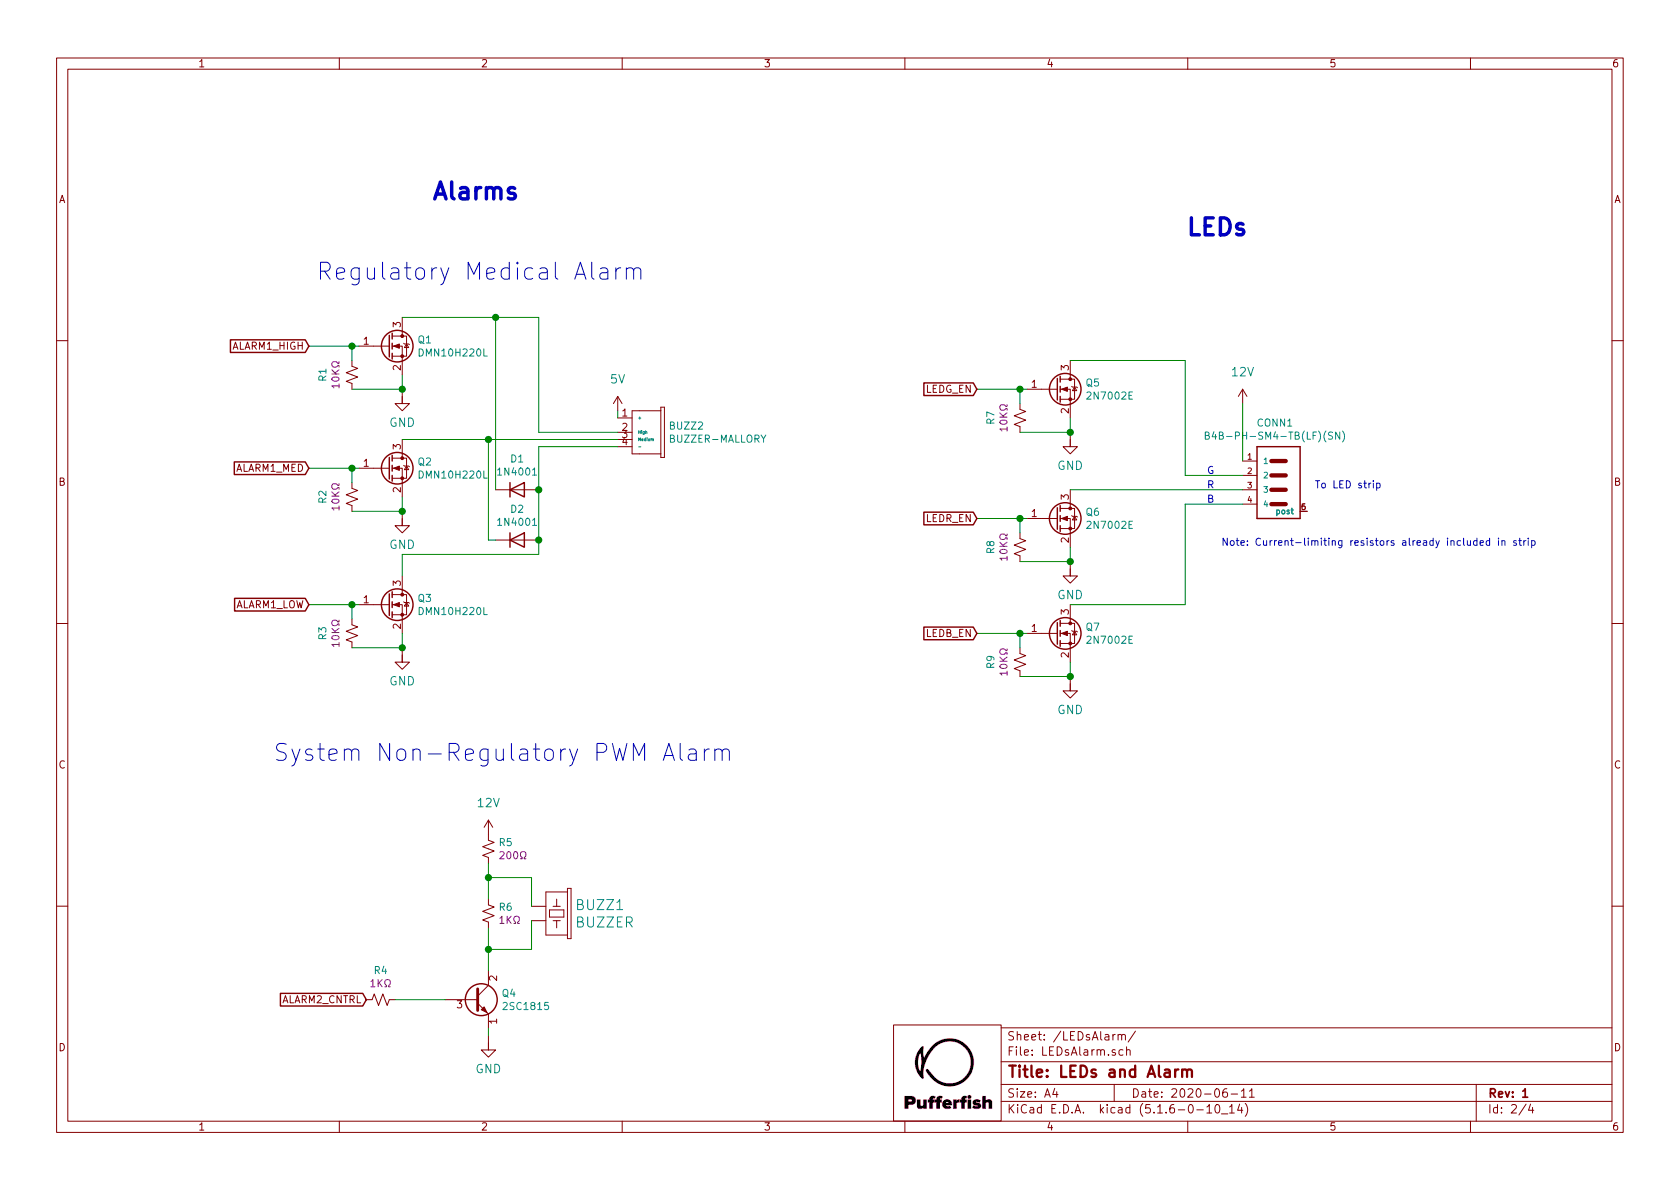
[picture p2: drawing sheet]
EESchema Schematic File Version 4
EELAYER 30 0
EELAYER END
$Descr A4 11693 8268
encoding utf-8
Sheet 2 4
Title "LEDs and Alarm"
Date "2020-06-11"
Rev "1"
Comp ""
Comment1 ""
Comment2 ""
Comment3 ""
Comment4 ""
$EndDescr
$Comp
L Pufferfish:GND #GND?
U 1 1
P 3400 7300
AR Path="/5EE45818" Ref="#GND?"  Part="1" 
AR Path="/5EE41C08/5EE45818" Ref="#GND04"  Part="1" 
F 0 "#GND04" H 3400 7300 50  0001 C CNN
F 1 "GND" H 3400 7170 59  0000 C CNN
F 2 "" H 3400 7300 50  0001 C CNN
F 3 "" H 3400 7300 50  0001 C CNN
	1    3400 7300
	1    0    0    -1  
$EndComp
$Comp
L Pufferfish:RES_SMD_0805 R?
U 1 1
P 3400 6350
AR Path="/5EE45820" Ref="R?"  Part="1" 
AR Path="/5EE41C08/5EE45820" Ref="R6"  Part="1" 
F 0 "R6" H 3468 6396 50  0000 L CNN
F 1 "RES_SMD_0805" H 3480 6160 50  0001 L CNN
F 2 "Pufferfish:RES_SMD_0805" H 3600 5950 50  0001 C CNN
F 3 "~" H 3400 6350 50  0001 C CNN
F 4 "?%" H 3550 6250 50  0001 C CNN "Tolerance"
F 5 "1KΩ" H 3468 6305 50  0000 L CNN "Resistance"
	1    3400 6350
	1    0    0    -1  
$EndComp
$Comp
L Pufferfish:RES_SMD_0805 R?
U 1 1
P 2650 6950
AR Path="/5EE45828" Ref="R?"  Part="1" 
AR Path="/5EE41C08/5EE45828" Ref="R4"  Part="1" 
F 0 "R4" V 2445 6950 50  0000 C CNN
F 1 "RES_SMD_0805" H 2730 6760 50  0001 L CNN
F 2 "Pufferfish:RES_SMD_0805" H 2850 6550 50  0001 C CNN
F 3 "~" H 2650 6950 50  0001 C CNN
F 4 "?%" H 2800 6850 50  0001 C CNN "Tolerance"
F 5 "1KΩ" V 2536 6950 50  0000 C CNN "Resistance"
	1    2650 6950
	0    1    1    0   
$EndComp
$Comp
L Pufferfish:12V #SUPPLY?
U 1 1
P 3400 5800
AR Path="/5EE4582E" Ref="#SUPPLY?"  Part="1" 
AR Path="/5EE41C08/5EE4582E" Ref="#SUPPLY01"  Part="1" 
F 0 "#SUPPLY01" H 3400 5800 50  0001 C CNN
F 1 "12V" H 3400 6022 59  0000 C CNN
F 2 "" H 3400 5800 50  0001 C CNN
F 3 "" H 3400 5800 50  0001 C CNN
	1    3400 5800
	1    0    0    -1  
$EndComp
Wire Wire Line
	3400 7150 3400 7200
$Comp
L Pufferfish:BUZZER-12MM BUZZ?
U 1 1
P 3800 6300
AR Path="/5EE45835" Ref="BUZZ?"  Part="1" 
AR Path="/5EE41C08/5EE45835" Ref="BUZZ1"  Part="1" 
F 0 "BUZZ1" V 3789 6502 70  0000 L CNN
F 1 "BUZZER" V 3910 6502 70  0000 L CNN
F 2 "Pufferfish:Buzzer_PS1927P02" H 3800 5950 50  0001 C CNN
F 3 "" H 3800 6300 50  0001 C CNN
	1    3800 6300
	0    1    1    0   
$EndComp
Wire Wire Line
	2750 6950 3100 6950
Wire Wire Line
	3400 6750 3400 6600
Wire Wire Line
	3400 6250 3400 6100
Wire Wire Line
	3700 6300 3700 6100
Wire Wire Line
	3700 6100 3400 6100
Connection ~ 3400 6100
Wire Wire Line
	3400 6100 3400 6000
Wire Wire Line
	3700 6400 3700 6600
Wire Wire Line
	3700 6600 3400 6600
Connection ~ 3400 6600
Wire Wire Line
	3400 6600 3400 6450
Text GLabel 2550 6950 0    50   Input ~ 0
ALARM2_CNTRL
$Comp
L Pufferfish:RES_SMD_0805 R?
U 1 1
P 3400 5900
AR Path="/5EE4584A" Ref="R?"  Part="1" 
AR Path="/5EE41C08/5EE4584A" Ref="R5"  Part="1" 
F 0 "R5" H 3468 5946 50  0000 L CNN
F 1 "RES_SMD_0805" H 3480 5710 50  0001 L CNN
F 2 "Pufferfish:RES_SMD_0805" H 3600 5500 50  0001 C CNN
F 3 "~" H 3400 5900 50  0001 C CNN
F 4 "?%" H 3550 5800 50  0001 C CNN "Tolerance"
F 5 "200Ω" H 3468 5855 50  0000 L CNN "Resistance"
	1    3400 5900
	1    0    0    -1  
$EndComp
Wire Wire Line
	4300 2850 4300 2900
$Comp
L Pufferfish:5V #SUPPLY02
U 1 1
P 4300 2850
F 0 "#SUPPLY02" H 4300 2850 50  0001 C CNN
F 1 "5V" H 4300 3072 59  0000 C CNN
F 2 "" H 4300 2850 50  0001 C CNN
F 3 "" H 4300 2850 50  0001 C CNN
	1    4300 2850
	1    0    0    -1  
$EndComp
Wire Wire Line
	4300 3100 3750 3100
Text GLabel 2150 3250 0    50   Input ~ 0
ALARM1_MED
Connection ~ 2450 3250
Wire Wire Line
	2450 3250 2500 3250
Wire Wire Line
	2150 3250 2450 3250
$Comp
L Pufferfish:GND #GND?
U 1 1
P 2800 3650
AR Path="/5EE93EE8" Ref="#GND?"  Part="1" 
AR Path="/5EE41C08/5EE93EE8" Ref="#GND02"  Part="1" 
F 0 "#GND02" H 2800 3650 50  0001 C CNN
F 1 "GND" H 2800 3520 59  0000 C CNN
F 2 "" H 2800 3650 50  0001 C CNN
F 3 "" H 2800 3650 50  0001 C CNN
	1    2800 3650
	1    0    0    -1  
$EndComp
$Comp
L Pufferfish:RES_SMD_0805 R?
U 1 1
P 2450 3450
AR Path="/5EE93EF5" Ref="R?"  Part="1" 
AR Path="/5EE41C08/5EE93EF5" Ref="R2"  Part="1" 
F 0 "R2" V 2245 3450 50  0000 C CNN
F 1 "RES_SMD_0805" H 2530 3260 50  0001 L CNN
F 2 "Pufferfish:RES_SMD_0805" H 2650 3050 50  0001 C CNN
F 3 "~" H 2450 3450 50  0001 C CNN
F 4 "?%" H 2600 3350 50  0001 C CNN "Tolerance"
F 5 "10KΩ" V 2336 3450 50  0000 C CNN "Resistance"
	1    2450 3450
	1    0    0    -1  
$EndComp
Wire Wire Line
	2450 3550 2800 3550
Wire Wire Line
	2450 3250 2450 3350
Wire Wire Line
	2450 4200 2450 4300
Wire Wire Line
	2450 4500 2800 4500
$Comp
L Pufferfish:RES_SMD_0805 R?
U 1 1
P 2450 4400
AR Path="/5EE5B711" Ref="R?"  Part="1" 
AR Path="/5EE41C08/5EE5B711" Ref="R3"  Part="1" 
F 0 "R3" V 2245 4400 50  0000 C CNN
F 1 "RES_SMD_0805" H 2530 4210 50  0001 L CNN
F 2 "Pufferfish:RES_SMD_0805" H 2650 4000 50  0001 C CNN
F 3 "~" H 2450 4400 50  0001 C CNN
F 4 "?%" H 2600 4300 50  0001 C CNN "Tolerance"
F 5 "10KΩ" V 2336 4400 50  0000 C CNN "Resistance"
	1    2450 4400
	1    0    0    -1  
$EndComp
$Comp
L Pufferfish:GND #GND?
U 1 1
P 2800 4600
AR Path="/5EE5B705" Ref="#GND?"  Part="1" 
AR Path="/5EE41C08/5EE5B705" Ref="#GND03"  Part="1" 
F 0 "#GND03" H 2800 4600 50  0001 C CNN
F 1 "GND" H 2800 4470 59  0000 C CNN
F 2 "" H 2800 4600 50  0001 C CNN
F 3 "" H 2800 4600 50  0001 C CNN
	1    2800 4600
	1    0    0    -1  
$EndComp
Wire Wire Line
	2150 4200 2450 4200
Wire Wire Line
	2450 4200 2500 4200
Connection ~ 2450 4200
Text GLabel 2150 4200 0    50   Input ~ 0
ALARM1_LOW
Wire Wire Line
	2800 3850 2800 4000
Text GLabel 2150 2400 0    50   Input ~ 0
ALARM1_HIGH
Connection ~ 2450 2400
Wire Wire Line
	2450 2400 2500 2400
Wire Wire Line
	2150 2400 2450 2400
$Comp
L Pufferfish:GND #GND?
U 1 1
P 2800 2800
AR Path="/5EEAC69F" Ref="#GND?"  Part="1" 
AR Path="/5EE41C08/5EEAC69F" Ref="#GND01"  Part="1" 
F 0 "#GND01" H 2800 2800 50  0001 C CNN
F 1 "GND" H 2800 2670 59  0000 C CNN
F 2 "" H 2800 2800 50  0001 C CNN
F 3 "" H 2800 2800 50  0001 C CNN
	1    2800 2800
	1    0    0    -1  
$EndComp
$Comp
L Pufferfish:RES_SMD_0805 R?
U 1 1
P 2450 2600
AR Path="/5EEAC6AC" Ref="R?"  Part="1" 
AR Path="/5EE41C08/5EEAC6AC" Ref="R1"  Part="1" 
F 0 "R1" V 2245 2600 50  0000 C CNN
F 1 "RES_SMD_0805" H 2530 2410 50  0001 L CNN
F 2 "Pufferfish:RES_SMD_0805" H 2650 2200 50  0001 C CNN
F 3 "~" H 2450 2600 50  0001 C CNN
F 4 "?%" H 2600 2500 50  0001 C CNN "Tolerance"
F 5 "10KΩ" V 2336 2600 50  0000 C CNN "Resistance"
	1    2450 2600
	1    0    0    -1  
$EndComp
Wire Wire Line
	2450 2400 2450 2500
Wire Wire Line
	3750 3000 4300 3000
Wire Wire Line
	3750 2200 3750 3000
Wire Wire Line
	3450 3400 3450 2200
Wire Wire Line
	3450 2200 3750 2200
Wire Wire Line
	3400 3050 3400 3750
Wire Wire Line
	3400 3750 3450 3750
Wire Wire Line
	2800 3050 3400 3050
Connection ~ 3400 3050
Wire Wire Line
	3400 3050 4300 3050
Wire Wire Line
	2800 3850 3750 3850
Wire Wire Line
	2800 2200 3450 2200
Connection ~ 3450 2200
$Comp
L Transistor_BJT:2SC1815 Q?
U 1 1
P 3300 6950
AR Path="/5EE45812" Ref="Q?"  Part="1" 
AR Path="/5EE41C08/5EE45812" Ref="Q4"  Part="1" 
F 0 "Q4" H 3490 6996 50  0000 L CNN
F 1 "2SC1815" H 3490 6905 50  0000 L CNN
F 2 "Package_TO_SOT_THT:TO-92_Inline" H 3500 6875 50  0001 L CIN
F 3 "https://media.digikey.com/pdf/Data%20Sheets/Toshiba%20PDFs/2SC1815.pdf" H 3300 6950 50  0001 L CNN
	1    3300 6950
	1    0    0    -1  
$EndComp
Text Notes 8250 1650 0    118  ~ 24
LEDs
Text Notes 3000 1400 0    118  ~ 24
Alarms
Text Notes 2200 1950 0    118  ~ 0
Regulatory Medical Alarm
Text Notes 1900 5300 0    118  ~ 0
System Non-Regulatory PWM Alarm
$Comp
L Transistor_FET:DMN10H220L Q2
U 1 1
P 2700 3250
F 0 "Q2" H 2904 3296 50  0000 L CNN
F 1 "DMN10H220L" H 2904 3205 50  0000 L CNN
F 2 "Package_TO_SOT_SMD:SOT-23" H 2900 3175 50  0001 L CIN
F 3 "http://www.diodes.com/assets/Datasheets/DMN10H220L.pdf" H 2700 3250 50  0001 L CNN
	1    2700 3250
	1    0    0    -1  
$EndComp
$Comp
L Transistor_FET:DMN10H220L Q1
U 1 1
P 2700 2400
F 0 "Q1" H 2904 2446 50  0000 L CNN
F 1 "DMN10H220L" H 2904 2355 50  0000 L CNN
F 2 "Package_TO_SOT_SMD:SOT-23" H 2900 2325 50  0001 L CIN
F 3 "http://www.diodes.com/assets/Datasheets/DMN10H220L.pdf" H 2700 2400 50  0001 L CNN
	1    2700 2400
	1    0    0    -1  
$EndComp
$Comp
L Transistor_FET:DMN10H220L Q3
U 1 1
P 2700 4200
F 0 "Q3" H 2904 4246 50  0000 L CNN
F 1 "DMN10H220L" H 2904 4155 50  0000 L CNN
F 2 "Package_TO_SOT_SMD:SOT-23" H 2900 4125 50  0001 L CIN
F 3 "http://www.diodes.com/assets/Datasheets/DMN10H220L.pdf" H 2700 4200 50  0001 L CNN
	1    2700 4200
	1    0    0    -1  
$EndComp
$Comp
L Diode:1N4001 D2
U 1 1
P 3600 3750
F 0 "D2" H 3600 3967 50  0000 C CNN
F 1 "1N4001" H 3600 3876 50  0000 C CNN
F 2 "Diode_THT:D_DO-41_SOD81_P10.16mm_Horizontal" H 3600 3575 50  0001 C CNN
F 3 "http://www.vishay.com/docs/88503/1n4001.pdf" H 3600 3750 50  0001 C CNN
	1    3600 3750
	1    0    0    -1  
$EndComp
Wire Wire Line
	3750 3100 3750 3400
$Comp
L Diode:1N4001 D1
U 1 1
P 3600 3400
F 0 "D1" H 3600 3617 50  0000 C CNN
F 1 "1N4001" H 3600 3526 50  0000 C CNN
F 2 "Diode_THT:D_DO-41_SOD81_P10.16mm_Horizontal" H 3600 3225 50  0001 C CNN
F 3 "http://www.vishay.com/docs/88503/1n4001.pdf" H 3600 3400 50  0001 C CNN
	1    3600 3400
	1    0    0    -1  
$EndComp
Connection ~ 3750 3400
Wire Wire Line
	3750 3400 3750 3750
Connection ~ 3750 3750
Wire Wire Line
	3750 3750 3750 3850
Text GLabel 6800 3600 0    50   Input ~ 0
LEDR_EN
Wire Wire Line
	7100 3600 7100 3700
Wire Wire Line
	6800 3600 7100 3600
Wire Wire Line
	7100 3600 7150 3600
Connection ~ 7100 3600
$Comp
L Transistor_FET:2N7002E Q6
U 1 1
P 7350 3600
F 0 "Q6" H 7554 3646 50  0000 L CNN
F 1 "2N7002E" H 7554 3555 50  0000 L CNN
F 2 "Package_TO_SOT_SMD:SOT-23" H 7550 3525 50  0001 L CIN
F 3 "http://www.diodes.com/assets/Datasheets/ds30376.pdf" H 7350 3600 50  0001 L CNN
	1    7350 3600
	1    0    0    -1  
$EndComp
Text GLabel 6800 2700 0    50   Input ~ 0
LEDG_EN
Wire Wire Line
	7100 2700 7100 2800
Wire Wire Line
	6800 2700 7100 2700
Wire Wire Line
	7100 2700 7150 2700
Connection ~ 7100 2700
$Comp
L Transistor_FET:2N7002E Q5
U 1 1
P 7350 2700
F 0 "Q5" H 7554 2746 50  0000 L CNN
F 1 "2N7002E" H 7554 2655 50  0000 L CNN
F 2 "Package_TO_SOT_SMD:SOT-23" H 7550 2625 50  0001 L CIN
F 3 "http://www.diodes.com/assets/Datasheets/ds30376.pdf" H 7350 2700 50  0001 L CNN
	1    7350 2700
	1    0    0    -1  
$EndComp
Text GLabel 6800 4400 0    50   Input ~ 0
LEDB_EN
Wire Wire Line
	7100 4400 7100 4500
$Comp
L Pufferfish:RES_SMD_0805 R?
U 1 1
P 7100 4600
AR Path="/5EF24A20" Ref="R?"  Part="1" 
AR Path="/5EE41C08/5EF24A20" Ref="R9"  Part="1" 
F 0 "R9" V 6895 4600 50  0000 C CNN
F 1 "RES_SMD_0805" H 7180 4410 50  0001 L CNN
F 2 "Pufferfish:RES_SMD_0805" H 7300 4200 50  0001 C CNN
F 3 "~" H 7100 4600 50  0001 C CNN
F 4 "?%" H 7250 4500 50  0001 C CNN "Tolerance"
F 5 "10KΩ" V 6986 4600 50  0000 C CNN "Resistance"
	1    7100 4600
	1    0    0    -1  
$EndComp
Wire Wire Line
	6800 4400 7100 4400
Wire Wire Line
	7100 4400 7150 4400
Connection ~ 7100 4400
Text Notes 8400 3300 0    50   ~ 0
G
Text Notes 8400 3400 0    50   ~ 0
R
Text Notes 8400 3500 0    50   ~ 0
B
$Comp
L Controller_Library:B4B-PH-SM4-TB(LF)(SN) CONN1
U 1 1
P 8850 3350
F 0 "CONN1" H 8875 3767 50  0000 C CNN
F 1 "B4B-PH-SM4-TB(LF)(SN)" H 8875 3676 50  0000 C CNN
F 2 "Pufferfish:JST_B4B-PH-SM4-TB" H 9250 3350 50  0001 L BNN
F 3 "JST" H 8850 3350 50  0001 L BNN
F 4 "JST Sales America Inc." H 9650 3250 50  0001 C CNN "Manufacturer"
	1    8850 3350
	1    0    0    -1  
$EndComp
Wire Wire Line
	8250 3300 8650 3300
Wire Wire Line
	8250 2500 8250 3300
Wire Wire Line
	8650 3500 8250 3500
Wire Wire Line
	8250 3500 8250 4200
Wire Wire Line
	7450 4200 8250 4200
Wire Wire Line
	7450 3400 8650 3400
Wire Wire Line
	7450 2500 8250 2500
Text Notes 8500 3800 0    50   ~ 0
Note: Current-limiting resistors already included in strip
Text Notes 9150 3400 0    50   ~ 0
To LED strip
$Comp
L Pufferfish:12V #SUPPLY03
U 1 1
P 8650 2800
F 0 "#SUPPLY03" H 8650 2800 50  0001 C CNN
F 1 "12V" H 8650 3022 59  0000 C CNN
F 2 "" H 8650 2800 50  0001 C CNN
F 3 "" H 8650 2800 50  0001 C CNN
	1    8650 2800
	1    0    0    -1  
$EndComp
Wire Wire Line
	8650 2800 8650 3200
$Comp
L Pufferfish:BUZZER-MALLORY BUZZ2
U 1 1
P 4700 3000
F 0 "BUZZ2" V 4654 2953 50  0000 L CNN
F 1 "BUZZER-MALLORY" V 4745 2953 50  0000 L CNN
F 2 "Pufferfish:Buzzer-MSS5MMG" H 4700 3000 50  0001 C CNN
F 3 "https://www.mspindy.com/Specifications/MSS5MMG.pdf" H 4700 3000 50  0001 C CNN
	1    4700 3000
	0    1    1    0   
$EndComp
$Comp
L Transistor_FET:2N7002E Q7
U 1 1
P 7350 4400
F 0 "Q7" H 7554 4446 50  0000 L CNN
F 1 "2N7002E" H 7554 4355 50  0000 L CNN
F 2 "Package_TO_SOT_SMD:SOT-23" H 7550 4325 50  0001 L CIN
F 3 "http://www.diodes.com/assets/Datasheets/ds30376.pdf" H 7350 4400 50  0001 L CNN
	1    7350 4400
	1    0    0    -1  
$EndComp
$Comp
L Pufferfish:GND #GND?
U 1 1
P 7450 4800
AR Path="/5EF24A2B" Ref="#GND?"  Part="1" 
AR Path="/5EE41C08/5EF24A2B" Ref="#GND07"  Part="1" 
F 0 "#GND07" H 7450 4800 50  0001 C CNN
F 1 "GND" H 7450 4670 59  0000 C CNN
F 2 "" H 7450 4800 50  0001 C CNN
F 3 "" H 7450 4800 50  0001 C CNN
	1    7450 4800
	1    0    0    -1  
$EndComp
Wire Wire Line
	7100 4700 7450 4700
Wire Wire Line
	7450 4600 7450 4700
Connection ~ 7450 4700
$Comp
L Pufferfish:RES_SMD_0805 R?
U 1 1
P 7100 3800
AR Path="/5F0DEB12" Ref="R?"  Part="1" 
AR Path="/5EE41C08/5F0DEB12" Ref="R8"  Part="1" 
F 0 "R8" V 6895 3800 50  0000 C CNN
F 1 "RES_SMD_0805" H 7180 3610 50  0001 L CNN
F 2 "Pufferfish:RES_SMD_0805" H 7300 3400 50  0001 C CNN
F 3 "~" H 7100 3800 50  0001 C CNN
F 4 "?%" H 7250 3700 50  0001 C CNN "Tolerance"
F 5 "10KΩ" V 6986 3800 50  0000 C CNN "Resistance"
	1    7100 3800
	1    0    0    -1  
$EndComp
$Comp
L Pufferfish:GND #GND?
U 1 1
P 7450 4000
AR Path="/5F0DEB18" Ref="#GND?"  Part="1" 
AR Path="/5EE41C08/5F0DEB18" Ref="#GND0101"  Part="1" 
F 0 "#GND0101" H 7450 4000 50  0001 C CNN
F 1 "GND" H 7450 3870 59  0000 C CNN
F 2 "" H 7450 4000 50  0001 C CNN
F 3 "" H 7450 4000 50  0001 C CNN
	1    7450 4000
	1    0    0    -1  
$EndComp
Wire Wire Line
	7100 3900 7450 3900
Wire Wire Line
	7450 3800 7450 3900
Connection ~ 7450 3900
$Comp
L Pufferfish:RES_SMD_0805 R?
U 1 1
P 7100 2900
AR Path="/5F0E1E1E" Ref="R?"  Part="1" 
AR Path="/5EE41C08/5F0E1E1E" Ref="R7"  Part="1" 
F 0 "R7" V 6895 2900 50  0000 C CNN
F 1 "RES_SMD_0805" H 7180 2710 50  0001 L CNN
F 2 "Pufferfish:RES_SMD_0805" H 7300 2500 50  0001 C CNN
F 3 "~" H 7100 2900 50  0001 C CNN
F 4 "?%" H 7250 2800 50  0001 C CNN "Tolerance"
F 5 "10KΩ" V 6986 2900 50  0000 C CNN "Resistance"
	1    7100 2900
	1    0    0    -1  
$EndComp
$Comp
L Pufferfish:GND #GND?
U 1 1
P 7450 3100
AR Path="/5F0E1E24" Ref="#GND?"  Part="1" 
AR Path="/5EE41C08/5F0E1E24" Ref="#GND0102"  Part="1" 
F 0 "#GND0102" H 7450 3100 50  0001 C CNN
F 1 "GND" H 7450 2970 59  0000 C CNN
F 2 "" H 7450 3100 50  0001 C CNN
F 3 "" H 7450 3100 50  0001 C CNN
	1    7450 3100
	1    0    0    -1  
$EndComp
Wire Wire Line
	7100 3000 7450 3000
Wire Wire Line
	7450 2900 7450 3000
Connection ~ 7450 3000
Wire Wire Line
	2450 2700 2800 2700
Wire Wire Line
	2800 2600 2800 2700
Connection ~ 2800 2700
Wire Wire Line
	2800 3450 2800 3550
Connection ~ 2800 3550
Wire Wire Line
	2800 4400 2800 4500
Connection ~ 2800 4500
$EndSCHEMATC
